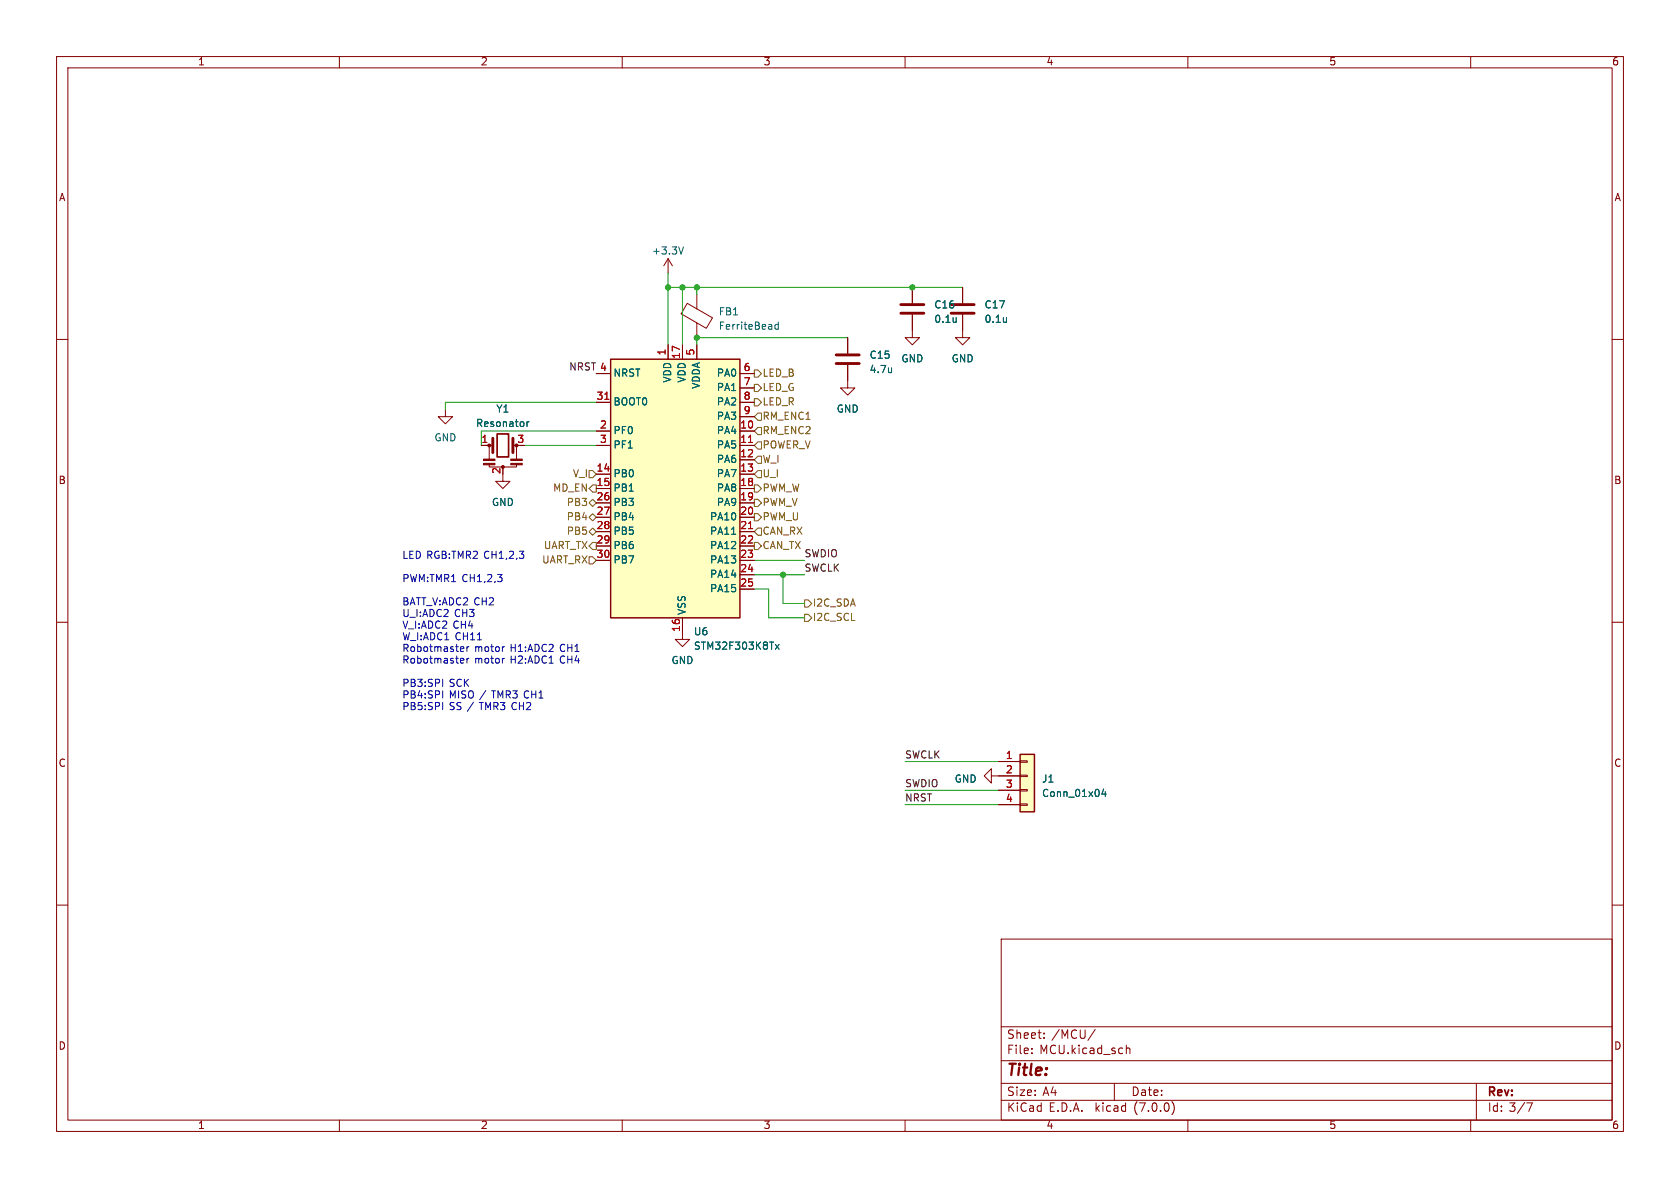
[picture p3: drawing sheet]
<svg xmlns="http://www.w3.org/2000/svg" width="297mm" height="210mm" viewBox="0 0 297 210" stroke-linecap="round" stroke-linejoin="round" font-family="sans-serif">
<g fill="none" stroke="#840000" stroke-width=".18">
<path d="M10 10h277v190h-277zM12 12h273v186h-273zM60 10v2M110 10v2M160 10v2M210 10v2M260 10v2M10 60h2M118.1 45.7v2.6M118.1 45.7l-.8 1.3M118.1 45.7l.8 1.3M121.5 53.6l4.5 2.6-1.1 1.8-4.5-2.5z"/>
<path d="M123.2 52.1v2.5M123.2 57.1v2.6M149.9 59.7v2.8M161.3 55.6v4.1h1.3l-1.3 1.3-1.3-1.3h1.3M161.3 50.8v2.8M170.2 55.6v4.1h1.2l-1.2 1.3-1.3-1.3h1.3M170.2 50.8v2.8M285 60h2M78.7 72.4v1.3h1.3l-1.3 1.2-1.2-1.2h1.2M85.1 78.7h1.9M86.5 78.7v2.5M90.8 78.7h.6"/>
<path d="M91.3 78.7v2.6M105.4 76.2h2.5M105.4 78.7h2.5M105.4 71.1h2.5M105.4 66h2.5M118.1 61v2.5M120.6 61v2.5M123.2 61v2.5M130.8 76.2h2.5M130.8 78.7h2.5M130.8 71.1h2.5M130.8 66h2.5"/>
<path d="M130.8 68.6h2.5M130.8 73.7h2.5M149.9 64.5v4.1h1.2l-1.2 1.3-1.3-1.3h1.3M86.5 82v.6h4.8v-.6M88.9 83.8v1.3h1.3l-1.3 1.3-1.3-1.3h1.3M105.4 83.8h2.5M105.4 86.4h2.5M105.4 88.9h2.5M105.4 91.4h2.5M105.4 94h2.5M105.4 96.5h2.5M105.4 99.1h2.5"/>
<path d="M130.8 81.3h2.5M130.8 83.8h2.5M130.8 86.4h2.5M130.8 88.9h2.5M130.8 91.4h2.5M130.8 94h2.5M130.8 96.5h2.5M130.8 99.1h2.5M10 110h2M120.6 109.2v3.8h1.3l-1.3 1.3-1.2-1.3h1.2M130.8 101.6h2.5M130.8 104.1h2.5"/>
<path d="M285 110h2M175.3 137.2v-1.3l-1.3 1.3 1.3 1.2v-1.2h5M176.5 134.6h3.8M176.5 139.7h3.8M180.3 139.6h1.3v.2h-1.3zM180.3 137h1.3v.3h-1.3zM180.3 134.5h1.3v.2h-1.3zM10 160h2M176.5 142.2h3.8M180.3 142.1h1.3v.3h-1.3zM285 160h2M177 166h108v32h-108z"/>
<path d="M60 198v2M110 198v2M160 198v2M177 194.5h108M177 191.5h108M177 187.5h108M177 181.5h108M182.4 186.1v.2M182.4 185.3v.2M184.6 183.4v.2M184.6 182.6v.2M193.6 182l-1.3 1.9"/>
<path d="M197 191.5v3M199.1 184.8v1.5M199.1 185.4l.2-.1h.4l.1 1M207.2 194.7a1.72 1.72 0 0 1 0 2.3M210 198v2M260 198v2M261 191.5v6.5M269.9 195h1l-.6 1.5"/>
</g>
<g fill="#ffffc2" stroke="#ffffc2" stroke-width=".18">
<path d="M107.9 63.5h22.9v45.7h-22.9z"/>
<path d="M180.3 133.4h2.6v10.1h-2.6z"/>
</g>
<path d="M107.9 63.5h22.9v45.7h-22.9zM180.3 133.4h2.6v10.1h-2.6z" fill="none" stroke="#840000" stroke-width=".25"/>
<path d="M106.9 70.6h.7M132.3 78.2h.7M132.3 93.4h.7" fill="none" stroke="#a90000" stroke-width=".18"/>
<path d="M120.8 43.6l-.4 1.3M137.6 56.9v1.3M137.6 57.4h-.4l-.2 .2 .1 .5h.5M93.2 74.6v.8M93.5 74.6l-.3 .2M129.3 94.4h.8M137.1 113.9l.6 .9M137.7 113.9l-.6 .9M195.1 139.5l-.3 .9h.8M195.4 140v.8" fill="none" stroke="#006464" stroke-width=".18"/>
<g fill="#840000" stroke="#840000" stroke-width=".18">
<path d="M85.5 81.9h2v.3h-2z"/>
<path d="M85.5 81.2h2v.2h-2z"/>
<path d="M90.3 81.9h2v.3h-2z"/>
<path d="M90.3 81.2h2v.2h-2z"/>
<circle cx="86.5" cy="78.7" r=".25"/>
<circle cx="88.9" cy="82.5" r=".25"/>
</g>
<path d="M87.9 76.7h2v4.1h-2z" fill="none" stroke="#840000" stroke-width=".3"/>
<path d="M159.3 55.4h4M159.3 53.8h4M168.1 55.4h4.1M168.1 53.8h4.1M87.1 77.5v2.5M90.7 77.5v2.5M147.8 64.3h4.1M147.8 62.7h4.1" fill="none" stroke="#840000" stroke-width=".51"/>
<g fill="none" stroke="#725600" stroke-width=".18">
<path d="M133.3 67.9h.7l.6 .7-.6 .6h-.7zM133.3 65.4h.7l.6 .6-.6 .7h-.7zM133.3 70.5h.7l.6 .6-.6 .7h-.7zM134 75.6h.6v1.2h-.6l-.7-.6zM134 78.1h.6v1.3h-.6l-.7-.7zM134 73h.6v1.3h-.6l-.7-.6zM104.1 98.4h.7l.6 .7-.6 .6h-.7zM104.1 94l.7-.7 .6 .7-.6 .6zM104.1 88.9l.7-.6 .6 .6-.6 .6zM104.1 83.2h.7l.6 .6-.6 .7h-.7zM104.8 95.9h.6v1.3h-.6l-.7-.7zM104.8 85.7h.6v1.3h-.6l-.7-.6z"/>
<path d="M104.8 90.8l.6 .6-.6 .7-.7-.7zM133.3 95.9h.7l.6 .6-.6 .7h-.7zM133.3 90.8h.7l.6 .6-.6 .7h-.7zM133.3 85.7h.7l.6 .7-.6 .6h-.7zM133.3 88.3h.7l.6 .6-.6 .6h-.7zM134 93.3h.6v1.3h-.6l-.7-.6zM134 80.6h.6v1.3h-.6l-.7-.6zM134 83.2h.6v1.3h-.6l-.7-.7zM142.2 106h.7l.6 .7-.6 .6h-.7zM142.2 108.6h.7l.6 .6-.6 .7h-.7z"/>
</g>
<path d="M81.8 114.3l.2 .3-.6 .1M81.8 116.4l.2 .3-.6 .1M81.9 115.1l-.1 .1M81.9 117.2h-.1M82.5 114.3v.9M82.5 116.4v.8M82.9 114.3l-.4 .3M82.9 116.4l-.4 .2M88 101.6h.8l-.5 .4M88.7 102.2v.5M89.1 114.3h.1M89.1 116.4h.1" fill="none" stroke="#0000c2" stroke-width=".18"/>
<g fill="none" stroke="#009600" stroke-width=".18">
<path d="M118.1 50.8h52.1M118.1 48.3v12.7M120.6 50.8v10.2M123.2 50.8v1.3M149.9 59.7h-26.7v1.3M92.7 78.7h12.7M105.4 76.2h-20.3v2.5M105.4 71.1h-26.7v1.3M133.3 99.1h8.9M133.3 104.1h2.6v5.1h6.3M133.3 101.6h8.9M138.4 101.6v5.1h3.8"/>
<path d="M160 139.7h16.5M160 134.6h16.5M160 142.2h16.5"/>
</g>
<g fill="#009600" stroke="#009600" stroke-width=".18">
<circle cx="123.2" cy="59.7" r=".46"/>
<circle cx="120.6" cy="50.8" r=".46"/>
<circle cx="118.1" cy="50.8" r=".46"/>
<circle cx="123.2" cy="50.8" r=".46"/>
<circle cx="138.4" cy="101.6" r=".46"/>
<circle cx="161.3" cy="50.8" r=".46"/>
</g>
<text font-size="2.8" fill="#840000" x="178" y="190.8">Title:</text>
<g font-size="2.1" fill="#840000">
<text x="178" y="183.9">Sheet:</text>
<text x="185.9" y="183.9">/MCU/</text>
<text x="178" y="186.6">File:</text>
<text x="183.8" y="186.6">MCU.kicad_sch</text>
<text x="178" y="196.8">KiCad</text>
<text x="178" y="194">Size:</text>
<text x="184.3" y="194">A4</text>
<text x="185.4" y="196.8">E.D.A.</text>
<text x="193.7" y="196.8">kicad</text>
<text x="200" y="194">Date:</text>
<text x="200.6" y="196.8">(7.0.0)</text>
<text x="263" y="194.2">Rev:</text>
<text x="263" y="196.8">Id: 3/7</text>
</g>
<g font-size="1.8" fill="#840000">
<text x="35" y="11.8">1</text>
<text x="85" y="11.8">2</text>
<text x="135" y="11.8">3</text>
<text x="185" y="11.8">4</text>
<text x="235" y="11.8">5</text>
<text x="285" y="11.8">6</text>
<text x="10.4" y="35.8">A</text>
<text x="285.4" y="35.8">A</text>
<text x="10.3" y="85.8">B</text>
<text x="285.3" y="85.8">B</text>
<text x="10.3" y="135.8">C</text>
<text x="285.3" y="135.8">C</text>
<text x="10.3" y="185.8">D</text>
<text x="285.3" y="185.8">D</text>
<text x="35" y="199.8">1</text>
<text x="85" y="199.8">2</text>
<text x="135" y="199.8">3</text>
<text x="185" y="199.8">4</text>
<text x="235" y="199.8">5</text>
<text x="285" y="199.8">6</text>
</g>
<g font-size="1.8" fill="#006464">
<text x="115.2" y="45.3">+3.3V</text>
<text x="127" y="56">FB1</text>
<text x="127" y="58.6">FerriteBead</text>
<text x="165.1" y="54.8">C16</text>
<text x="165.1" y="57.3">0.1u</text>
<text x="174" y="54.8">C17</text>
<text x="174" y="57.3">0.1u</text>
<text x="153.7" y="63.7">C15</text>
<text x="159.3" y="64.3">GND</text>
<text x="168.2" y="64.3">GND</text>
<text x="108.5" y="71.9">BOOT0</text>
<text x="108.5" y="66.9">NRST</text>
<text x="118.9" y="67.8" transform="rotate(-90 118.9 67.8)">VDD</text>
<text x="121.5" y="67.8" transform="rotate(-90 121.5 67.8)">VDD</text>
<text x="124" y="68.9" transform="rotate(-90 124 68.9)">VDDA</text>
<text x="126.6" y="66.9">PA0</text>
<text x="126.6" y="69.4">PA1</text>
<text x="126.6" y="71.9">PA2</text>
<text x="153.7" y="66.2">4.7u</text>
<text x="84.1" y="75.8">Resonator</text>
<text x="87.7" y="73.2">Y1</text>
<text x="108.5" y="77">PF0</text>
<text x="126.6" y="77">PA4</text>
<text x="126.6" y="74.5">PA3</text>
<text x="147.9" y="73.2">GND</text>
<text x="76.7" y="78.3">GND</text>
<text x="108.5" y="79.6">PF1</text>
<text x="126.6" y="79.6">PA5</text>
<text x="126.6" y="82.1">PA6</text>
<text x="86.9" y="89.7">GND</text>
<text x="108.5" y="84.6">PB0</text>
<text x="108.5" y="87.2">PB1</text>
<text x="108.5" y="89.7">PB3</text>
<text x="126.6" y="84.6">PA7</text>
<text x="126.6" y="87.2">PA8</text>
<text x="126.6" y="89.7">PA9</text>
<text x="108.5" y="92.3">PB4</text>
<text x="108.5" y="94.8">PB5</text>
<text x="125.4" y="92.3">PA10</text>
<text x="125.4" y="94.8">PA11</text>
<text x="108.5" y="97.3">PB6</text>
<text x="108.5" y="99.9">PB7</text>
<text x="125.4" y="97.3">PA12</text>
<text x="125.4" y="99.9">PA13</text>
<text x="125.4" y="102.4">PA14</text>
<text x="125.4" y="105">PA15</text>
<text x="121.5" y="108.7" transform="rotate(-90 121.5 108.7)">VSS</text>
<text x="122.6" y="112.6">U6</text>
<text x="118.7" y="117.7">GND</text>
<text x="122.6" y="115.1">STM32F303K8Tx</text>
<text x="168.7" y="138.6">GND</text>
<text x="184.2" y="138.6">J1</text>
<text x="184.2" y="141.2">Conn_01x04</text>
</g>
<g font-size="1.8" fill="#0f0f0f">
<text x="100.5" y="65.7">NRST 4</text>
<text x="142.2" y="98.7">SWDIO</text>
<text x="142.2" y="101.3">SWCLK</text>
<text x="160" y="134.3">SWCLK</text>
<text x="160" y="139.4">SWDIO</text>
<text x="160" y="141.9">NRST</text>
</g>
<g font-size="1.8" fill="#a90000">
<text x="106" y="65.8">4</text>
<text x="117.9" y="62.9" transform="rotate(-90 117.9 62.9)">1</text>
<text x="120.4" y="63.5" transform="rotate(-90 120.4 63.5)">17</text>
<text x="122.9" y="62.9" transform="rotate(-90 122.9 62.9)">5</text>
<text x="131.4" y="65.8">6</text>
<text x="105.4" y="70.9">31</text>
<text x="131.4" y="68.3">7</text>
<text x="131.4" y="70.9">8</text>
<text x="106" y="75.9">2</text>
<text x="130.8" y="75.9">10</text>
<text x="131.4" y="73.4">9</text>
<text x="85.1" y="78.5">1</text>
<text x="88.6" y="83.9" transform="rotate(-90 88.6 83.9)">2</text>
<text x="91.4" y="78.5">3</text>
<text x="105.4" y="83.6">14</text>
<text x="106" y="78.5">3</text>
<text x="130.8" y="78.5">11</text>
<text x="130.8" y="81">12</text>
<text x="130.8" y="83.6">13</text>
<text x="105.4" y="86.1">15</text>
<text x="105.4" y="88.6">26</text>
<text x="130.8" y="86.1">18</text>
<text x="130.8" y="88.6">19</text>
<text x="105.4" y="91.2">27</text>
<text x="105.4" y="93.7">28</text>
<text x="130.8" y="91.2">20</text>
<text x="130.8" y="93.7">21</text>
<text x="105.4" y="96.3">29</text>
<text x="105.4" y="98.8">30</text>
<text x="130.8" y="96.3">22</text>
<text x="130.8" y="98.8">23</text>
<text x="130.8" y="101.3">24</text>
<text x="130.8" y="103.9">25</text>
<text x="120.4" y="111.8" transform="rotate(-90 120.4 111.8)">16</text>
<text x="177.8" y="134.4">1</text>
<text x="177.8" y="136.9">2</text>
<text x="177.8" y="139.4">3</text>
<text x="177.8" y="142">4</text>
</g>
<g font-size="1.8" fill="#725600">
<text x="134.8" y="69.4">LED_G</text>
<text x="134.8" y="66.9">LED_B</text>
<text x="134.8" y="71.9">LED_R</text>
<text x="134.8" y="77">RM_ENC2</text>
<text x="134.8" y="74.5">RM_ENC1</text>
<text x="134.8" y="79.6">POWER_V</text>
<text x="134.8" y="82.1">W_I</text>
<text x="97.7" y="87.2">MD_EN</text>
<text x="100.1" y="89.7">PB3</text>
<text x="101.2" y="84.6">V_I</text>
<text x="134.8" y="87.2">PWM_W</text>
<text x="134.8" y="89.7">PWM_V</text>
<text x="134.8" y="84.6">U_I</text>
<text x="100.1" y="94.8">PB5</text>
<text x="100.1" y="92.3">PB4</text>
<text x="134.8" y="94.8">CAN_RX</text>
<text x="134.8" y="92.3">PWM_U</text>
<text x="95.7" y="99.9">UART_RX</text>
<text x="96" y="97.3">UART_TX</text>
<text x="134.8" y="97.3">CAN_TX</text>
<text x="143.7" y="107.5">I2C_SDA</text>
<text x="143.7" y="110">I2C_SCL</text>
</g>
<g font-size="1.8" fill="#0000c2">
<text x="71.1" y="99">LED RGB:TMR2 CH1,2,3</text>
<text x="71.1" y="103.1">PWM:TMR1 CH1,2,3</text>
<text x="71.1" y="107.2">BATT_V:ADC2 CH2</text>
<text x="71.1" y="109.3">U_I:ADC2</text>
<text x="71.1" y="111.3">V_I:ADC2 CH4</text>
<text x="71.1" y="113.4">W_I:ADC1 CH11</text>
<text x="80.4" y="109.3">CH3</text>
<text x="71.1" y="115.4">Robotmaster</text>
<text x="71.1" y="117.5">Robotmaster</text>
<text x="83.9" y="115.4">motor</text>
<text x="83.9" y="117.5">motor</text>
<text x="90.3" y="115.4">H1:ADC2</text>
<text x="90.3" y="117.5">H2:ADC1</text>
<text x="99.2" y="115.4">CH1</text>
<text x="99.2" y="117.5">CH4</text>
<text x="71.1" y="121.6">PB3:SPI</text>
<text x="71.1" y="123.7">PB4:SPI</text>
<text x="71.1" y="125.7">PB5:SPI</text>
<text x="79.4" y="121.6">SCK</text>
<text x="79.4" y="123.7">MISO /</text>
<text x="79.4" y="125.7">SS /</text>
<text x="85" y="125.7">TMR3 CH2</text>
<text x="87.2" y="123.7">TMR3 CH1</text>
</g>
</svg>
